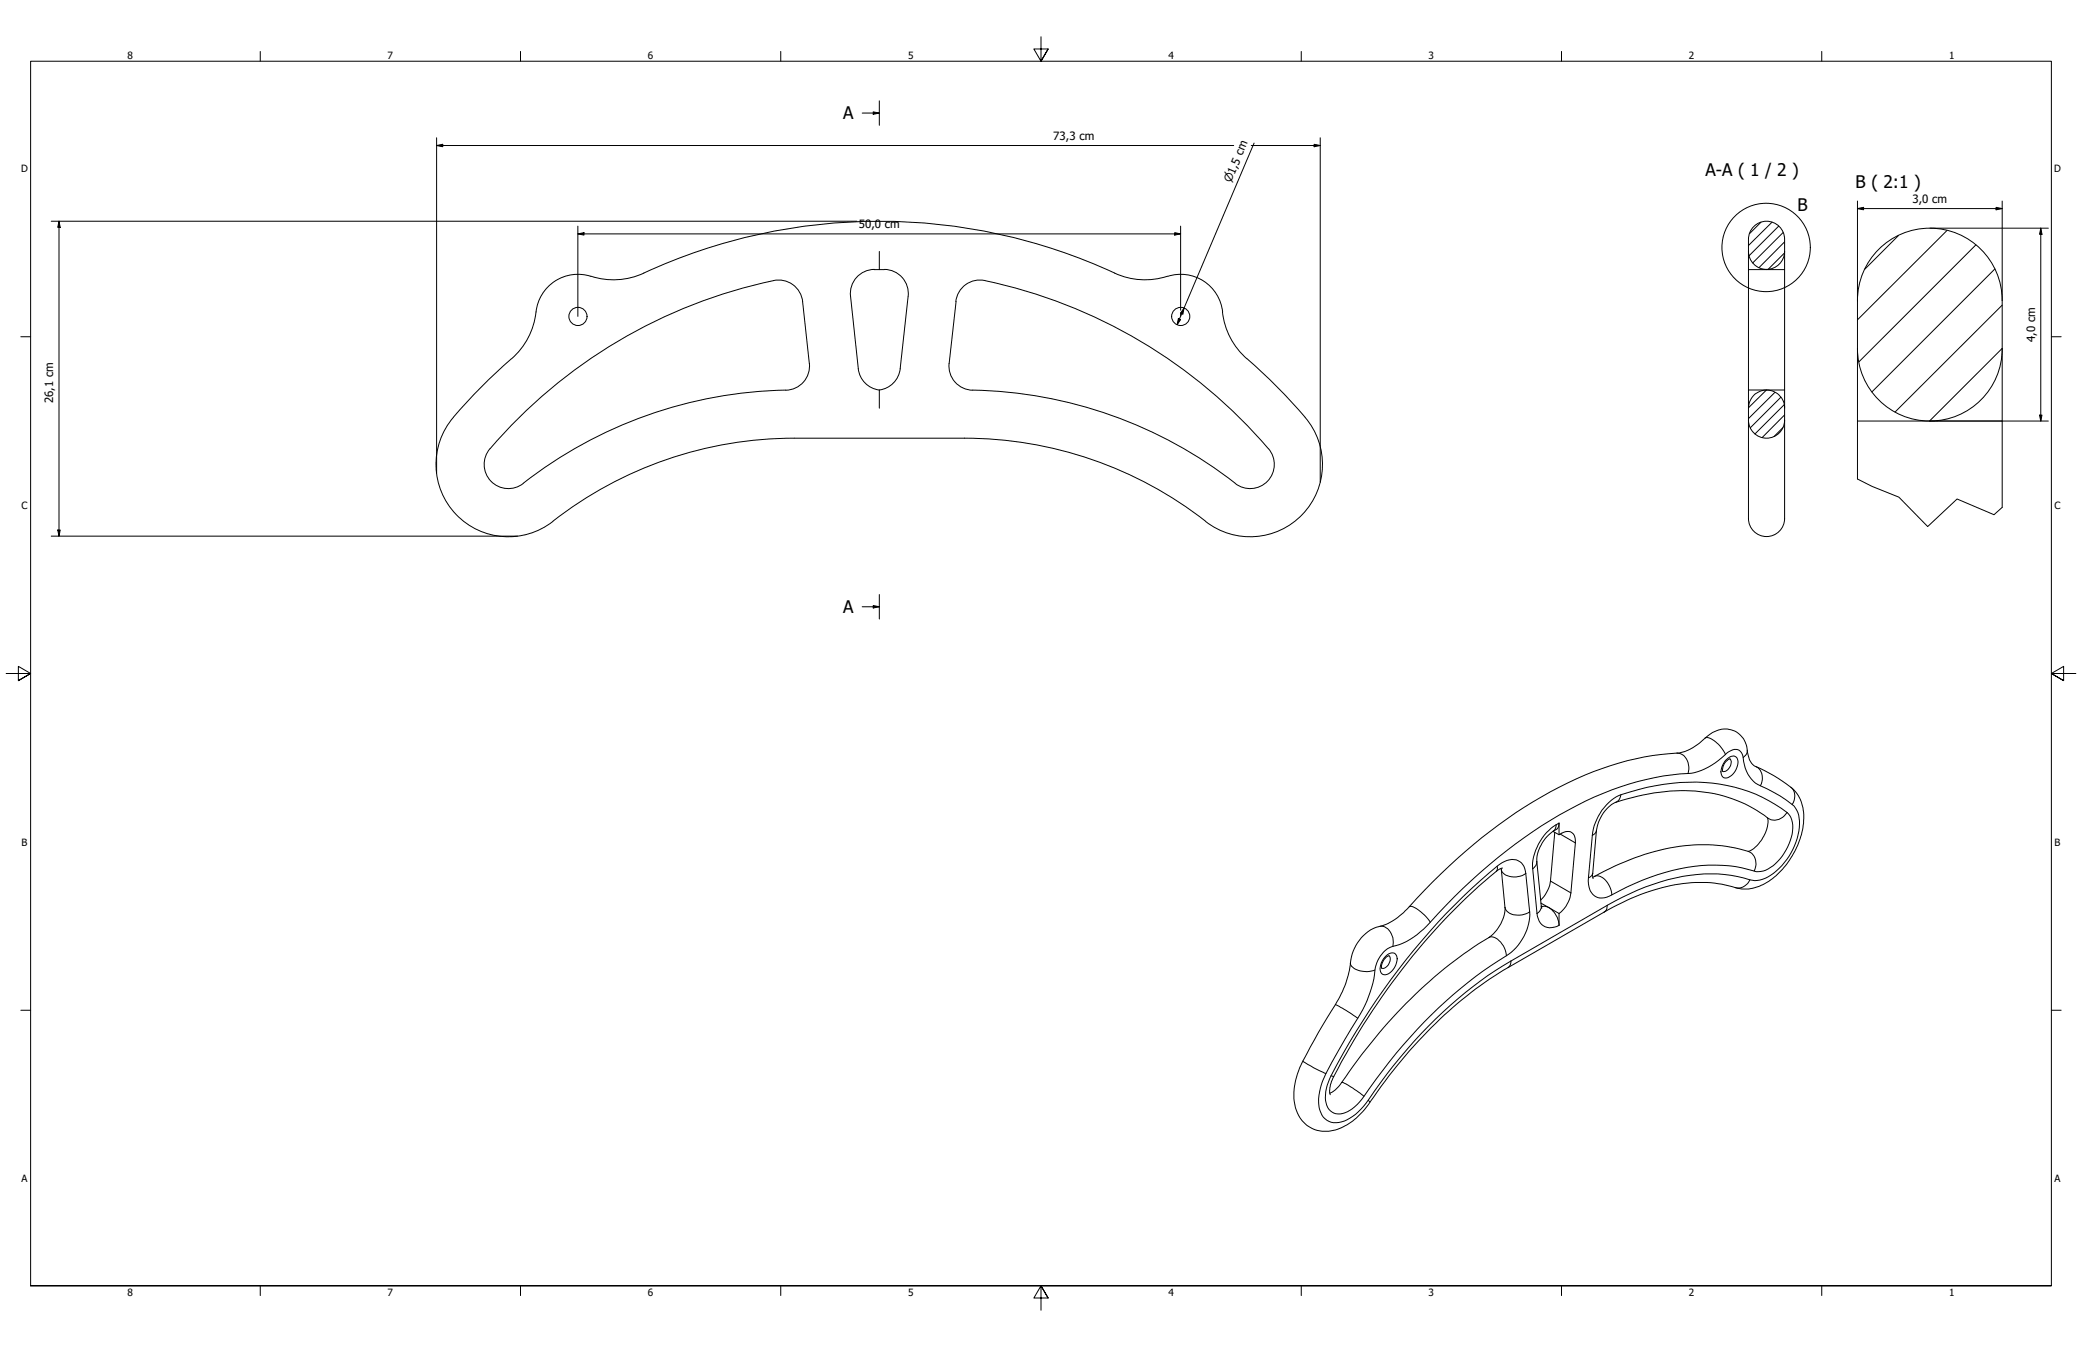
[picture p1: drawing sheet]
<svg xmlns="http://www.w3.org/2000/svg" width="864mm" height="559mm" viewBox="0 0 864 559" stroke-linecap="round" stroke-linejoin="round" font-family="sans-serif">
<!-- layer: Hatch (ISO) -->
<g fill="none" stroke="#000" stroke-width=".41">
<path d="M730.4 92.2l-4.7 4.7M735 92.2l-9.7 9.7M737.8 93.8l-12.3 12.3M739.6 96.4l-12.6 12.7M787.5 97.7l-14 14M807.6 95.6l-37.1 37.1M740.2 104.9l-6.8 6.9M740.2 100.3l-10.6 10.8M819.6 101.6l-48.5 48.5M827.4 111.6l-50.9 51M830.5 126.6l-44.5 44.3M830.5 144.5l-30.1 30.2"/>
<path d="M732.7 161.8l-7.4 7.4M736.3 162.7l-11 11M738.7 164.8l-12.7 12.7M739.6 177.4l-3.8 3.7M740.2 167.8l-12.2 12.2M740.2 172.1l-9.3 9.4"/>
</g>
<!-- layer: Visible (ANSI) -->
<g fill="none" stroke="#000" stroke-width=".41">
<path d="M245.2 114.7a17.6 17.6 0 0 0-23.1 16.2 31.4 31.4 0 0 1-12.8 20.5 232.5 232.5 0 0 0-21.3 21.7M267 113.3a232.5 232.5 0 0 1 195.4 0M267.1 113.3a30 30 0 0 1-22 1.3M320.9 116.4a10 10 0 0 1 12 8.7M320.9 116.4a210.5 210.5 0 0 0-119 71.7 10 10 0 0 0 2.6 12.3 10 10 0 0 0 12.5 .2M362.7 111.8a10 10 0 0 0-9.9 11.1M364.7 111.8l2.1 .1M364.7 111.8l-2.1 .1M364.7 104.3v7.5M366.8 111.8a10 10 0 0 1 9.9 11.1M408.5 116.4a10 10 0 0 0-12 8.7M408.5 116.4a212.3 212.3 0 0 1 118.4 70.7 10 10 0 0 1-1.5 12.9 10 10 0 0 1-13 .6"/>
<path d="M462.3 113.3a30 30 0 0 0 22 1.3M484.3 114.7a17.5 17.5 0 0 1 22.8 14.7M332.9 125.1l2.8 25.7M352.8 122.9l3.2 30a10 10 0 0 0 8.7 8.9M376.7 122.9l-3.3 30a10 10 0 0 1-8.7 8.9M396.6 125.1l-2.9 25.7M507.1 129.4a31.2 31.2 0 0 0 13 22 232.5 232.5 0 0 1 21.3 21.7M335.7 150.8a10 10 0 0 1-9.8 11.1 182 182 0 0 0-108.9 38.6M393.7 150.8a10 10 0 0 0 9.8 11.1 182 182 0 0 1 108.9 38.6M188.1 173.1a30 30 0 0 0 1.1 40.3 30 30 0 0 0 40.1 2.9M364.7 161.8v7.5M541.3 173.1a30 30 0 0 1-1.1 40.3 30 30 0 0 1-40.1 2.9"/>
<path d="M329.4 181.8a162.5 162.5 0 0 0-100.1 34.4M329.4 181.8h70.6M400 181.8a162.5 162.5 0 0 1 100.1 34.4M717.5 314.8a4.9 4.9 0 0 0-2.9 5.2M733.1 339.3a14.3 14.3 0 0 1-5.9 12.9l-2.1 1M733.3 339.4a58.2 58.2 0 0 0-44.9-10.7 69.5 69.5 0 0 0-20 5.1 16.7 16.7 0 0 0-6.2 10.8l-1.6 18.2 .2 1.7M644.2 344.9l2.5 1.4M644.9 345.3l-1.8 20.2a13.6 13.6 0 0 1-4 7.9M725.3 353.2a70.6 70.6 0 0 0-45.2 2 121 121 0 0 0-19.4 8.7M622.6 360.3l1.6 16.1a15.8 15.8 0 0 1-8.8 13.8 203.5 203.5 0 0 0-58.9 58.9 11.3 11.3 0 0 1-4.9 4.5M623.2 360.1l-1.2 .4a261.9 261.9 0 0 0-61.9 73.7l-6.9 12.4a10.6 10.6 0 0 0-1.4 7.6M639.1 374.6l3.4 1.9"/>
<path d="M639.3 376.3a2.92 2.92 0 0 1 3.2 .2M639.5 376.9l-2-19.5a16 16 0 0 1 8.4-13.6l.6-1 .2-1.3v4.8a4.3 4.3 0 0 1 5.8-.4l.7 1.2 .3 2.6-1.9 20.7a13.1 13.1 0 0 1-4.9 8.6M642.5 376.5a9.8 9.8 0 0 1 4.2 7.4v-4.9M642.5 376.5l4.2 2.5M565.6 388.1a19 19 0 0 1 9.4-4.6l1.5-.8a33.4 33.4 0 0 0 8-6.5 215.5 215.5 0 0 1 69.2-53 120.9 120.9 0 0 1 43.6-11 23.4 23.4 0 0 0 10.9-6.8 9.8 9.8 0 0 1 14.5 .5 11.9 11.9 0 0 1 2.3 6.9 6.8 6.8 0 0 0 3.3 5.2 56.2 56.2 0 0 1 16.5 10.5 19.8 19.8 0 0 1 2.1 18.5 32.6 32.6 0 0 1-17.2 20.7 16.8 16.8 0 0 1-12.7-.2 61.4 61.4 0 0 0-36.5 3.6l-5.6 2.4-7.6 3.8-41.8 24.1a179.2 179.2 0 0 0-55.7 53.7l-1.6 2.2a25.1 25.1 0 0 1-17.1 12 13.4 13.4 0 0 1-14.4-13.6 30.2 30.2 0 0 1 3.7-15.5 342.3 342.3 0 0 1 14.8-25.6 45.1 45.1 0 0 0 5.4-17.7 18.2 18.2 0 0 1 5-8.8zM576.2 396.5a4.9 4.9 0 0 0-3.1 5.2"/>
<circle cx="239.7" cy="131.3" r="3.8"/>
<circle cx="489.8" cy="131.3" r="3.8"/>
</g>
<!-- layer: Visible Narrow (ANSI) -->
<g fill="none" stroke="#000" stroke-width=".41">
<path d="M695.6 312.4a5.9 5.9 0 0 1 4.8 7.6l-.2 .9M707.2 306.2a4.1 4.1 0 0 1 4.3 1.5 14.6 14.6 0 0 1 4.2 5.3M715.6 315.6a3.4 3.4 0 0 1 4.5-1.6 5.6 5.6 0 0 1-1.4 7.3l-.6 .5a2.28 2.28 0 0 1-2.4 1 2.28 2.28 0 0 1-1.8-1.9l.2-2.2zM717.5 314.8a3.6 3.6 0 0 1-2.6 5.3l-.3-.1M724.7 311.2l-.3 1.6-1.3 1.5M728.3 318a5.6 5.6 0 0 1 1.9 8M672.3 329.7l-.1 .8a3.2 3.2 0 0 1-2.1 2.4M700.2 320.9a26.9 26.9 0 0 0 16.2-8.6 4.1 4.1 0 0 1 5.5-.6l.7 1.1a24.6 24.6 0 0 0 3.1 9.4l.7 1a8.2 8.2 0 0 0 3.8 2.8l2.8 1.2a38.7 38.7 0 0 1 11.7 8 15 15 0 0 1 .8 12.5 26.9 26.9 0 0 1-14.3 17l-2.3 .6-2-.1a63.6 63.6 0 0 0-41.2 1.7l-6.3 2.3-12.7 6.4M700.2 320.9a117.5 117.5 0 0 0-53.5 17.3 234.6 234.6 0 0 0-56.2 47.2 29.6 29.6 0 0 1-14.3 7.8 13 13 0 0 0-6.1 11 54 54 0 0 1-9.7 22.7l-10.4 18.4a22.3 22.3 0 0 0-2.5 15.5 7 7 0 0 0 10.1 4.3 22.4 22.4 0 0 0 9.9-8.7 191.6 191.6 0 0 1 56.1-55.8l3.1-1.9M741.3 337.1a9.8 9.8 0 0 1 1.7 10.2 20.3 20.3 0 0 1-11.6 14.1l-1.1 .1a8.6 8.6 0 0 1-5.2-.8 67.2 67.2 0 0 0-40.7 3.3l-9.5 4-6.4 3.3a5.8 5.8 0 0 1-8.9-1.7l-.7-3v-2.4M741.3 337.1a65.1 65.1 0 0 0-47.7-12.1 89.4 89.4 0 0 0-23.3 5.6 22.2 22.2 0 0 0-9.8 15.9M741.3 337.1a5.7 5.7 0 0 1-8 2.3"/>
<path d="M742.8 326.6a5.2 5.2 0 0 1 .6 7.2M621 359.3l.1 1.1-.5 1.1M637.5 357.4l-.4 1.6-1.3 1.4M645.5 342.1a21.1 21.1 0 0 0-9.7 18.3M645.5 342.1l-.5 2-.8 .7M646.7 341.5l-1.2 .6M647.2 346l6.3 3.7M660.5 346.5l-1.6 17.7M662.2 344.6l-.7 1.3-1 .6M725.3 353.2a5.7 5.7 0 0 1 2.3 8.2M584.5 376.2a4.2 4.2 0 0 1 4.1 1.5 17 17 0 0 1 4.7 4.9M622.7 360.6a4.6 4.6 0 0 0 5.2 3.2l2.7-.3 2.3-1.1"/>
<path d="M624.2 376.4a5.3 5.3 0 0 0 6.2 3.2l2.7-.5 1.4-.8M632.9 362.4a5.7 5.7 0 0 0-8.8-5 26.6 26.6 0 0 0-6.7 5 280.4 280.4 0 0 0-66.4 86.5 11.9 11.9 0 0 0 .3 11.3 6.3 6.3 0 0 0 8.7 .4l4-3.5a220.4 220.4 0 0 1 51.3-54.3l6.3-4.3a22.8 22.8 0 0 0 12.9-17.8v-2.4M632.9 362.4l1.6 15.9M635.8 360.4l1.7 18.6M637.5 379a5.8 5.8 0 0 0 5.2 5.9l3-.5 1-.5M639.3 375.9l-.4 1.7-1.4 1.4M643.1 365.5l8.5 4.9M660.7 362.3l-.4 .8-1.4 1.1M661.4 363.6a5.3 5.3 0 0 1 5.9 3.5l1.1 2.6 .1 1.6M666.7 375.6a2.87 2.87 0 0 1-1.3 2.8M666.7 375.6l-40 23.1M725.8 365a5.4 5.4 0 0 1-6 3.2"/>
<path d="M560.2 399.5a4.8 4.8 0 0 0 4.9 3.4l2.8 .1 2.4-.6M572.3 384.3a5.3 5.3 0 0 1 5.5 4.7v3.6M574.8 396.7a2.62 2.62 0 0 1 4.5-.2 6.6 6.6 0 0 1-5.1 7.9 2.7 2.7 0 0 1-1.5-4l1-2.4zM576.2 396.5a3.7 3.7 0 0 1-2.7 5.2h-.4M617.6 389a4.2 4.2 0 0 1 4.9 1.8l1.5 2.4 .8 3.3M626.7 398.7l-.4 1.9-.8 .8M553.9 416.8l3 1.5 6.3 4.1M540.4 440.2l4.3 2.7 5.3 2.4M552.1 446.3l1.1 .3M556.5 449.1l1.8 .6 2.8 1.7 4.6 3.4M567.5 456.4l.7 .9"/>
</g>
<!-- layer: Visible (ISO) -->
<g fill="none" stroke="#000" stroke-width=".41">
<path d="M725.3 99.3a7.5 7.5 0 0 1 7.4-7.5 7.5 7.5 0 0 1 7.5 7.5M725.3 99.3v70M740.2 99.3v70M725.3 104.3a7.5 7.5 0 0 0 7.4 7.5 7.5 7.5 0 0 0 7.5-7.5M725.3 111.8h14.9M770.5 124.7v20M770.5 124.7a30 30 0 0 1 30-30 30 30 0 0 1 30 30M830.5 124.7v20M770.5 144.7v54M770.5 144.7a30 30 0 0 0 30 30 30 30 0 0 0 30-30M830.5 144.7v65.8M725.3 174.3a7.5 7.5 0 0 0 7.4 7.5 7.5 7.5 0 0 0 7.5-7.5"/>
<path d="M725.3 169.3a7.5 7.5 0 0 1 7.4-7.5 7.5 7.5 0 0 1 7.5 7.5M725.3 174.3v40.8M725.3 161.8h14.9M725.3 169.3v5M740.2 174.3v40.8M740.2 169.3v5M770.5 174.7h60M725.3 215.1a7.5 7.5 0 0 0 7.4 7.5 7.5 7.5 0 0 0 7.5-7.5"/>
</g>
<!-- layer: Break Line (ISO) -->
<path d="M770.5 198.7l6 3.1 11.2 4.4 11.9 12.2 12.2-11.4 15.3 6.5 3.4-3" fill="none" stroke="#000" stroke-width=".41"/>
<!-- layer: Section Line (ISO) -->
<path d="M357.6 46.9h7.1M362.2 46.4l2.5 .5-2.5 .5zM364.7 41.8v10.2M357.6 251.7h7.1M362.2 251.2l2.5 .5-2.5 .5zM364.7 246.6v10.2" fill="none" stroke="#000" stroke-width=".41"/>
<path d="M362.2 46.4l2.5 .5-2.5 .5zM362.2 251.2l2.5 .5-2.5 .5z" fill="#000"/>
<!-- layer: Detail Boundary (ISO) -->
<circle cx="732.6" cy="102.7" r="18.3" fill="none" stroke="#000" stroke-width=".41"/>
<!-- layer: Border (ANSI) -->
<g fill="none" stroke="#000" stroke-width=".41">
<path d="M431.8 15.2v10.2l-3-5.1h6l-3 5.1 3-5.1M107.9 21.3v4.1M215.9 21.3v4.1M323.8 21.3v4.1M539.8 21.3v4.1M647.7 21.3v4.1M755.6 21.3v4.1M8.6 139.7h4.1M850.9 139.7h4.1M2.5 279.4h10.2l-5.1-3v6l5.1-3-5.1 3M861.1 279.4h-10.2l5.1-3v6l-5.1-3 5.1 3M8.6 419.1h4.1"/>
<path d="M850.9 419.1h4.1M12.7 533.4v-508h838.2v508h-838.2h838.2M107.9 533.4v4.1M215.9 533.4v4.1M323.8 533.4v4.1M434.8 538.5l-3-5.1 3 5.1h-6l3-5.1v10.2M539.8 533.4v4.1M647.7 533.4v4.1M755.6 533.4v4.1"/>
</g>
<!-- layer: Dimension (ISO) -->
<g fill="none" stroke="#000" stroke-width=".41">
<path d="M181.1 57.1v139.2M520.2 59.4l-31.9 75.3M545.1 59.9l2.5 .5-2.5 .5zM547.6 57.1v143M181.1 60.4l2.5-.5v1zM181.1 60.4h330.6M519 60.4h28.6M21.3 91.8h334.1M24.5 91.8l.5 2.5h-1zM24.5 91.8v130.6M239.7 97l2.5-.5v1zM239.7 97h250"/>
<path d="M239.7 93.8v37.4M487.3 96.5l2.4 .5-2.4 .5zM489.7 93.8v34.9M770.5 86.5l2.5-.5v1zM770.5 86.5h60M770.5 83.4v41.3M800.5 94.7h49.1M828 86l2.5 .5-2.5 .5zM830.5 83.4v41.3M846.5 94.7l.5 2.5h-1zM846.5 94.7v80M488.8 132.2l.9 .4-1.4 2.1z"/>
<path d="M489.7 129.8v1.4M491.2 127.8l-.6 2.5-.9-.4zM800.5 174.7h49.1M846 172.2h1l-.5 2.5zM24 219.9h1l-.5 2.5zM21.3 222.4h193.3"/>
</g>
<path d="M181.1 60.4l2.5-.5v1zM545.1 59.9l2.5 .5-2.5 .5zM24.5 91.8l.5 2.5h-1zM239.7 97l2.5-.5v1zM487.3 96.5l2.4 .5-2.4 .5zM770.5 86.5l2.5-.5v1zM828 86l2.5 .5-2.5 .5zM846.5 94.7l.5 2.5h-1zM488.8 132.2l.9 .4-1.4 2.1zM491.2 127.8l-.6 2.5-.9-.4zM846 172.2h1l-.5 2.5zM24 219.9h1l-.5 2.5z" fill="#000"/>
<g font-size="7.2">
<text x="349.7" y="49.5">A</text>
<text x="707.4" y="73.2">A-A ( 1 / 2 )</text>
<text x="769.7" y="77.8">B ( 2:1 )</text>
<text x="745.7" y="87.6">B</text>
<text x="349.7" y="254.3">A</text>
</g>
<g font-size="4.7">
<text x="436.8" y="57.9">73,3 cm</text>
<text x="793.2" y="84.2">3,0 cm</text>
<text x="356.2" y="94.7">50,0 cm</text>
<text x="844.1" y="141.9" transform="rotate(-90 844.1 141.9)">4,0 cm</text>
<text x="22" y="167.3" transform="rotate(-90 22 167.3)">26,1 cm</text>
</g>
<text font-size="4.6" x="510.5" y="76" transform="rotate(-67 510.5 76)">⌀1,5 cm</text>
<g font-size="4.1">
<text x="52.8" y="24.4">8</text>
<text x="160.8" y="24.4">7</text>
<text x="268.7" y="24.4">6</text>
<text x="376.7" y="24.4">5</text>
<text x="484.6" y="24.4">4</text>
<text x="592.6" y="24.4">3</text>
<text x="700.5" y="24.4">2</text>
<text x="808.5" y="24.4">1</text>
<text x="8.7" y="71.4">D</text>
<text x="852" y="71.4">D</text>
<text x="8.9" y="211.1">C</text>
<text x="852.2" y="211.1">C</text>
<text x="8.9" y="350.8">B</text>
<text x="852.2" y="350.8">B</text>
<text x="8.9" y="490.5">A</text>
<text x="852.2" y="490.5">A</text>
<text x="52.8" y="537.5">8</text>
<text x="160.8" y="537.5">7</text>
<text x="268.7" y="537.5">6</text>
<text x="376.7" y="537.5">5</text>
<text x="484.6" y="537.5">4</text>
<text x="592.6" y="537.5">3</text>
<text x="700.5" y="537.5">2</text>
<text x="808.5" y="537.5">1</text>
</g>
</svg>
